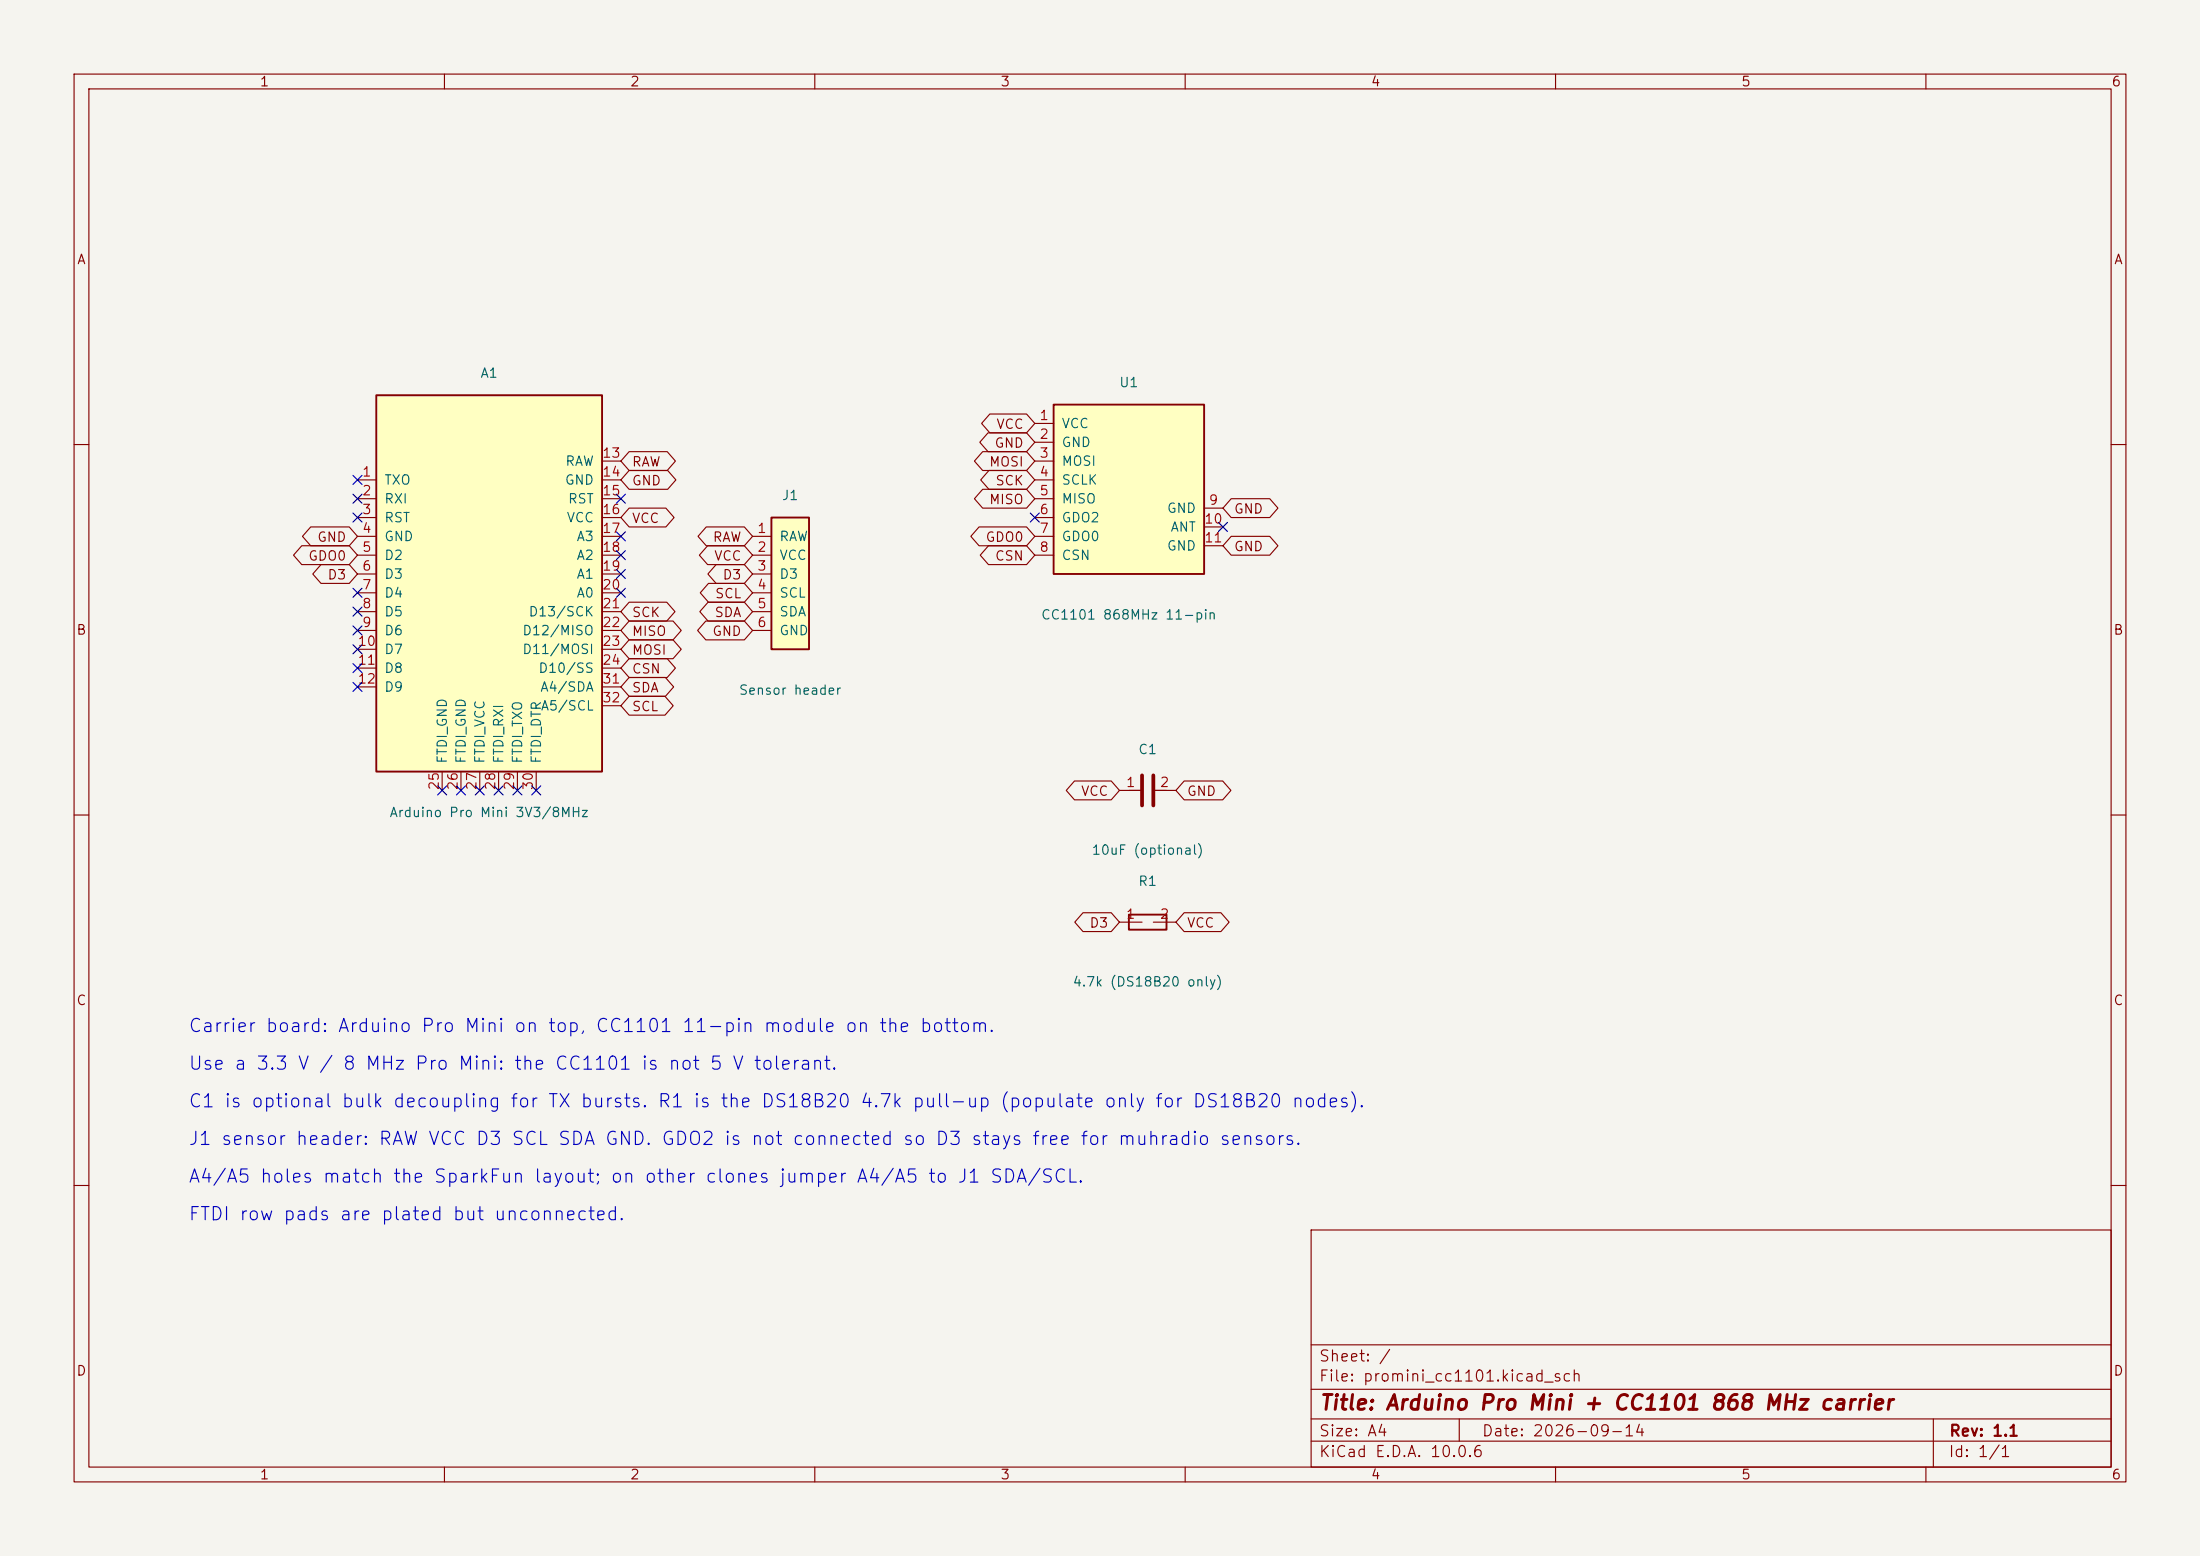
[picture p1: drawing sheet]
<svg xmlns="http://www.w3.org/2000/svg" width="297mm" height="210mm" viewBox="0 0 297 210" stroke-linecap="round" stroke-linejoin="round" font-family="sans-serif">
<path d="M0 0h297v210h-297z" fill="#f5f4ef" stroke="#f5f4ef" stroke-width=".14"/>
<g fill="none" stroke="#840000" stroke-width=".15">
<path d="M10 10h277v190h-277zM12 12h273v186h-273zM60 10v2M110 10v2M160 10v2M210 10v2M260 10v2M10 60h2M285 60h2M10 110h2M285 110h2M10 160h2"/>
<path d="M177 166h108v32h-108zM285 160h2M60 198v2M110 198v2M160 198v2M177 194.5h108M177 191.5h108M177 187.5h108M177 181.5h108M197 191.5v3M210 198v2M260 198v2"/>
<path d="M261 191.5v6.5"/>
</g>
<path d="M104.1 69.9h5.1v17.7h-5.1z" fill="#ffffc2"/>
<path d="M104.1 69.9h5.1v17.7h-5.1z" fill="none" stroke="#840000" stroke-width=".25"/>
<path d="M101.6 72.4h2.5M101.6 74.9h2.5M101.6 77.5h2.5M101.6 80h2.5M101.6 82.6h2.5M101.6 85.1h2.5" fill="none" stroke="#840000" stroke-width=".15"/>
<path d="M142.2 54.6h20.4v22.9h-20.4z" fill="#ffffc2"/>
<path d="M142.2 54.6h20.4v22.9h-20.4zM152.4 123.4h5.1v2.1h-5.1z" fill="none" stroke="#840000" stroke-width=".25"/>
<g fill="none" stroke="#840000" stroke-width=".15">
<path d="M139.7 57.2h2.5M139.7 59.7h2.5M139.7 62.2h2.5M139.7 64.8h2.5M139.7 67.3h2.5M139.7 69.9h2.5M139.7 72.4h2.5M139.7 74.9h2.5M162.6 68.6h2.5M162.6 71.1h2.5M162.6 73.7h2.5M151.1 124.5h3.1"/>
<path d="M155.7 124.5h3"/>
</g>
<path d="M50.8 53.3h30.5v50.8h-30.5z" fill="#ffffc2"/>
<path d="M50.8 53.3h30.5v50.8h-30.5z" fill="none" stroke="#840000" stroke-width=".25"/>
<g fill="none" stroke="#840000" stroke-width=".15">
<path d="M133.4 58.4h5.2l1.1 1.3-1.1 1.3h-5.2l-1.1-1.3zM133.6 55.9h5l1.1 1.3-1.1 1.2h-5l-1.1-1.2zM40.7 73.7h6.4l1.2 1.2-1.2 1.3h-6.4l-1.1-1.3zM41.9 71.1h5.2l1.2 1.3-1.2 1.3h-5.2l-1.1-1.3zM43.3 76.2h3.8l1.2 1.3-1.2 1.2h-3.8l-1.1-1.2zM48.3 64.8h2.5M48.3 67.3h2.5M48.3 69.9h2.5M48.3 72.4h2.5M48.3 74.9h2.5M48.3 77.5h2.5M81.3 64.8h2.5"/>
<path d="M81.3 67.3h2.5M81.3 69.9h2.5M81.3 72.4h2.5M81.3 74.9h2.5M81.3 77.5h2.5M81.3 62.2h2.5M84.9 68.6h5l1.1 1.3-1.1 1.2h-5l-1.1-1.2zM84.9 61h5.2l1.1 1.2-1.1 1.3h-5.2l-1.1-1.3zM84.9 63.5h5.2l1.1 1.3-1.1 1.2h-5.2l-1.1-1.2zM95.3 71.1h5.2l1.1 1.3-1.1 1.3h-5.2l-1.1-1.3zM95.5 73.7h5l1.1 1.2-1.1 1.3h-5l-1.1-1.3zM95.6 78.7h4.9l1.1 1.3-1.1 1.3h-4.9l-1.1-1.3z"/>
<path d="M96.7 76.2h3.8l1.1 1.3-1.1 1.2h-3.8l-1.1-1.2zM132.2 71.1h6.4l1.1 1.3-1.1 1.3h-6.4l-1.1-1.3zM132.7 66h5.9l1.1 1.3-1.1 1.3h-5.9l-1.2-1.3zM132.7 61h5.9l1.1 1.2-1.1 1.3h-5.9l-1.2-1.3zM133.4 73.7h5.2l1.1 1.2-1.1 1.3h-5.2l-1.1-1.3zM133.5 63.5h5.1l1.1 1.3-1.1 1.2h-5.1l-1.1-1.2zM166.2 67.3h5.2l1.1 1.3-1.1 1.3h-5.2l-1.1-1.3zM166.2 72.4h5.2l1.1 1.3-1.1 1.2h-5.2l-1.1-1.2zM48.3 80h2.5M48.3 82.6h2.5M48.3 85.1h2.5M48.3 87.6h2.5"/>
<path d="M48.3 90.2h2.5M48.3 92.7h2.5M81.3 80h2.5M81.3 82.6h2.5M81.3 85.1h2.5M81.3 87.6h2.5M81.3 90.2h2.5M81.3 92.7h2.5M81.3 95.3h2.5M84.9 91.4h4.9l1.1 1.3-1.1 1.3h-4.9l-1.1-1.3zM84.9 94h4.9l1.1 1.3-1.1 1.2h-4.9l-1.1-1.2zM84.9 83.8h6l1.1 1.3-1.1 1.3h-6l-1.1-1.3z"/>
<path d="M84.9 86.4h6l1.1 1.2-1.1 1.3h-6l-1.1-1.3zM84.9 88.9h5.2l1.1 1.3-1.1 1.2h-5.2l-1.1-1.2zM84.9 81.3h5.1l1.1 1.3-1.1 1.2h-5.1l-1.1-1.2zM95.3 83.8h5.2l1.1 1.3-1.1 1.3h-5.2l-1.1-1.3zM95.6 81.3h4.9l1.1 1.3-1.1 1.2h-4.9l-1.1-1.2zM59.7 104.1v2.6M62.2 104.1v2.6M64.8 104.1v2.6M67.3 104.1v2.6M69.8 104.1v2.6M72.4 104.1v2.6M145.1 105.4h4.9l1.1 1.3-1.1 1.3h-4.9l-1.2-1.3z"/>
<path d="M151.1 106.7h3.1M155.7 106.7h3M159.9 105.4h5.2l1.1 1.3-1.1 1.3h-5.2l-1.2-1.3zM146.2 123.2h3.8l1.1 1.3-1.1 1.2h-3.8l-1.1-1.2zM159.9 123.2h4.9l1.1 1.3-1.1 1.2h-4.9l-1.2-1.2z"/>
</g>
<path d="M154.2 104.6v4.1M155.7 104.6v4.1" fill="none" stroke="#840000" stroke-width=".51"/>
<g fill="none" stroke="#000084" stroke-width=".15">
<path d="M47.7 69.2l1.2 1.3M47.7 79.4l1.2 1.2M47.7 64.2l1.2 1.2M47.7 66.7l1.2 1.2M48.9 69.2l-1.2 1.3M48.9 79.4l-1.2 1.2M48.9 64.2l-1.2 1.2M48.9 66.7l-1.2 1.2M83.2 74.3l1.2 1.2M83.2 66.7l1.2 1.2M83.2 76.9l1.2 1.2M83.2 79.4l1.2 1.2"/>
<path d="M83.2 71.8l1.2 1.2M84.4 74.3l-1.2 1.2M84.4 66.7l-1.2 1.2M84.4 76.9l-1.2 1.2M84.4 79.4l-1.2 1.2M84.4 71.8l-1.2 1.2M139.1 69.2l1.2 1.3M140.3 69.2l-1.2 1.3M164.5 70.5l1.2 1.2M165.7 70.5l-1.2 1.2M47.7 84.5l1.2 1.2M47.7 81.9l1.2 1.3"/>
<path d="M47.7 87l1.2 1.2M47.7 89.6l1.2 1.2M47.7 92.1l1.2 1.2M48.9 84.5l-1.2 1.2M48.9 81.9l-1.2 1.3M48.9 87l-1.2 1.2M48.9 89.6l-1.2 1.2M48.9 92.1l-1.2 1.2M59.1 106.1l1.2 1.2M60.3 106.1l-1.2 1.2M61.6 106.1l1.2 1.2M62.8 106.1l-1.2 1.2"/>
<path d="M64.2 106.1l1.2 1.2M65.4 106.1l-1.2 1.2M66.7 106.1l1.2 1.2M67.9 106.1l-1.2 1.2M69.2 106.1l1.3 1.2M70.5 106.1l-1.3 1.2M71.8 106.1l1.2 1.2M73 106.1l-1.2 1.2"/>
</g>
<text font-size="2" fill="#840000" x="178" y="190.8">Title: Arduino Pro Mini + CC1101 868 MHz carrier</text>
<g font-size="1.8" fill="#0000c2">
<text x="25.3" y="139.8">Carrier board: Arduino Pro Mini on top, CC1101 11-pin module on the bottom.</text>
<text x="25.3" y="144.8">Use a 3.3 V / 8 MHz Pro Mini: the CC1101 is not 5 V tolerant.</text>
<text x="25.3" y="149.9">C1 is optional bulk decoupling for TX bursts. R1 is the DS18B20 4.7k pull-up (populate only for DS18B20 nodes).</text>
<text x="25.3" y="155">J1 sensor header: RAW VCC D3 SCL SDA GND. GDO2 is not connected so D3 stays free for muhradio sensors.</text>
<text x="25.3" y="160.1">A4/A5 holes match the SparkFun layout; on other clones jumper A4/A5 to J1 SDA/SCL.</text>
<text x="25.3" y="165.2">FTDI row pads are plated but unconnected.</text>
</g>
<g font-size="1.5" fill="#840000">
<text x="178" y="184.1">Sheet: /</text>
<text x="178" y="186.8">File: promini_cc1101.kicad_sch</text>
<text x="178" y="197">KiCad E.D.A. 10.0.6</text>
<text x="178" y="194.2">Size: A4</text>
<text x="200" y="194.2">Date: 2026-09-14</text>
<text x="263" y="197">Id: 1/1</text>
<text x="263" y="194.2">Rev: 1.1</text>
</g>
<g font-size="1.3" fill="#840000">
<text x="35" y="12">1</text>
<text x="85" y="12">2</text>
<text x="135" y="12">3</text>
<text x="185" y="12">4</text>
<text x="235" y="12">5</text>
<text x="285" y="12">6</text>
<text x="10.3" y="36">A</text>
<text x="285.3" y="36">A</text>
<text x="134.4" y="58.2">VCC</text>
<text x="85.2" y="63.3">RAW</text>
<text x="85.2" y="65.8">GND</text>
<text x="133.4" y="63.3">MOSI</text>
<text x="134.2" y="60.7">GND</text>
<text x="134.3" y="65.8">SCK</text>
<text x="85.2" y="70.9">VCC</text>
<text x="133.4" y="68.4">MISO</text>
<text x="166.5" y="69.6">GND</text>
<text x="41.5" y="76">GDO0</text>
<text x="42.7" y="73.4">GND</text>
<text x="96.1" y="73.4">RAW</text>
<text x="96.3" y="76">VCC</text>
<text x="133" y="73.4">GDO0</text>
<text x="134.2" y="76">CSN</text>
<text x="166.5" y="74.7">GND</text>
<text x="44.1" y="78.5">D3</text>
<text x="85.2" y="83.6">SCK</text>
<text x="96.4" y="83.6">SDA</text>
<text x="96.4" y="81.1">SCL</text>
<text x="97.5" y="78.5">D3</text>
<text x="10.2" y="86">B</text>
<text x="85.2" y="86.1">MISO</text>
<text x="85.2" y="88.7">MOSI</text>
<text x="96.1" y="86.1">GND</text>
<text x="285.2" y="86">B</text>
<text x="85.2" y="93.8">SDA</text>
<text x="85.2" y="91.2">CSN</text>
<text x="85.2" y="96.3">SCL</text>
<text x="145.8" y="107.7">VCC</text>
<text x="160.2" y="107.7">GND</text>
<text x="147" y="125.5">D3</text>
<text x="160.2" y="125.5">VCC</text>
<text x="10.2" y="136">C</text>
<text x="285.2" y="136">C</text>
<text x="10.2" y="186">D</text>
<text x="285.2" y="186">D</text>
<text x="35" y="200">1</text>
<text x="85" y="200">2</text>
<text x="135" y="200">3</text>
<text x="185" y="200">4</text>
<text x="235" y="200">5</text>
<text x="285" y="200">6</text>
</g>
<g font-size="1.3" fill="#006464">
<text x="64.8" y="51.3">A1</text>
<text x="151" y="52.6">U1</text>
<text x="143.2" y="58.1">VCC</text>
<text x="51.8" y="65.7">TXO</text>
<text x="76.2" y="65.7">GND</text>
<text x="76.2" y="63.2">RAW</text>
<text x="143.2" y="60.7">GND</text>
<text x="143.2" y="63.2">MOSI</text>
<text x="143.2" y="65.7">SCLK</text>
<text x="51.8" y="68.3">RXI</text>
<text x="51.8" y="70.8">RST</text>
<text x="76.4" y="70.8">VCC</text>
<text x="76.6" y="68.3">RST</text>
<text x="105.5" y="67.8">J1</text>
<text x="143.2" y="68.3">MISO</text>
<text x="143.2" y="70.8">GDO2</text>
<text x="157.4" y="69.5">GND</text>
<text x="51.8" y="73.4">GND</text>
<text x="51.8" y="75.9">D2</text>
<text x="77.7" y="73.4">A3</text>
<text x="77.7" y="75.9">A2</text>
<text x="105.1" y="73.4">RAW</text>
<text x="105.1" y="75.9">VCC</text>
<text x="143.2" y="73.4">GDO0</text>
<text x="143.2" y="75.9">CSN</text>
<text x="157.4" y="74.6">GND</text>
<text x="157.9" y="72.1">ANT</text>
<text x="51.8" y="78.4">D3</text>
<text x="51.8" y="81">D4</text>
<text x="51.8" y="83.5">D5</text>
<text x="71.3" y="83.5">D13/SCK</text>
<text x="77.7" y="78.4">A1</text>
<text x="77.7" y="81">A0</text>
<text x="105.1" y="78.4">D3</text>
<text x="105.1" y="81">SCL</text>
<text x="105.1" y="83.5">SDA</text>
<text x="140.5" y="83.9">CC1101 868MHz 11-pin</text>
<text x="51.8" y="86.1">D6</text>
<text x="51.8" y="88.6">D7</text>
<text x="70.4" y="86.1">D12/MISO</text>
<text x="70.4" y="88.6">D11/MOSI</text>
<text x="105.1" y="86.1">GND</text>
<text x="51.8" y="91.1">D8</text>
<text x="51.8" y="93.7">D9</text>
<text x="72.6" y="91.1">D10/SS</text>
<text x="72.8" y="93.7">A4/SDA</text>
<text x="99.7" y="94.1">Sensor header</text>
<text x="72.9" y="96.2">A5/SCL</text>
<text x="60.7" y="103.2" transform="rotate(-90 60.7 103.2)">FTDI_GND</text>
<text x="63.2" y="103.2" transform="rotate(-90 63.2 103.2)">FTDI_GND</text>
<text x="65.7" y="103.2" transform="rotate(-90 65.7 103.2)">FTDI_VCC</text>
<text x="68.3" y="103.2" transform="rotate(-90 68.3 103.2)">FTDI_RXI</text>
<text x="70.8" y="103.2" transform="rotate(-90 70.8 103.2)">FTDI_TXO</text>
<text x="73.4" y="103.2" transform="rotate(-90 73.4 103.2)">FTDI_DTR</text>
<text x="153.6" y="102.1">C1</text>
<text x="52.5" y="110.6">Arduino Pro Mini 3V3/8MHz</text>
<text x="147.3" y="115.7">10uF (optional)</text>
<text x="153.6" y="119.9">R1</text>
<text x="144.7" y="133.5">4.7k (DS18B20 only)</text>
</g>
<g font-size="1.3" fill="#a90000">
<text x="140.2" y="57">1</text>
<text x="140.2" y="59.6">2</text>
<text x="48.8" y="64.6">1</text>
<text x="81.2" y="62.1">13</text>
<text x="81.2" y="64.6">14</text>
<text x="140.2" y="62.1">3</text>
<text x="140.2" y="64.6">4</text>
<text x="48.8" y="67.2">2</text>
<text x="48.8" y="69.7">3</text>
<text x="81.2" y="67.2">15</text>
<text x="81.2" y="69.7">16</text>
<text x="140.2" y="67.2">5</text>
<text x="140.2" y="69.7">6</text>
<text x="162.5" y="71">10</text>
<text x="163.1" y="68.4">9</text>
<text x="48.8" y="72.3">4</text>
<text x="48.8" y="74.8">5</text>
<text x="48.8" y="77.3">6</text>
<text x="81.2" y="72.3">17</text>
<text x="81.2" y="74.8">18</text>
<text x="81.2" y="77.3">19</text>
<text x="102.1" y="72.3">1</text>
<text x="102.1" y="74.8">2</text>
<text x="102.1" y="77.3">3</text>
<text x="140.2" y="72.3">7</text>
<text x="140.2" y="74.8">8</text>
<text x="162.5" y="73.5">11</text>
<text x="48.8" y="79.9">7</text>
<text x="48.8" y="82.4">8</text>
<text x="81.2" y="79.9">20</text>
<text x="81.2" y="82.4">21</text>
<text x="102.1" y="79.9">4</text>
<text x="102.1" y="82.4">5</text>
<text x="48.2" y="87.5">10</text>
<text x="48.8" y="85">9</text>
<text x="81.2" y="85">22</text>
<text x="81.2" y="87.5">23</text>
<text x="102.1" y="85">6</text>
<text x="48.2" y="90">11</text>
<text x="48.2" y="92.6">12</text>
<text x="81.2" y="90">24</text>
<text x="81.2" y="92.6">31</text>
<text x="81.2" y="95.1">32</text>
<text x="59.6" y="106.7" transform="rotate(-90 59.6 106.7)">25</text>
<text x="62.1" y="106.7" transform="rotate(-90 62.1 106.7)">26</text>
<text x="64.6" y="106.7" transform="rotate(-90 64.6 106.7)">27</text>
<text x="67.2" y="106.7" transform="rotate(-90 67.2 106.7)">28</text>
<text x="69.7" y="106.7" transform="rotate(-90 69.7 106.7)">29</text>
<text x="72.3" y="106.7" transform="rotate(-90 72.3 106.7)">30</text>
<text x="151.9" y="106.5">1</text>
<text x="156.5" y="106.5">2</text>
<text x="151.9" y="124.3">1</text>
<text x="156.5" y="124.3">2</text>
</g>
</svg>
